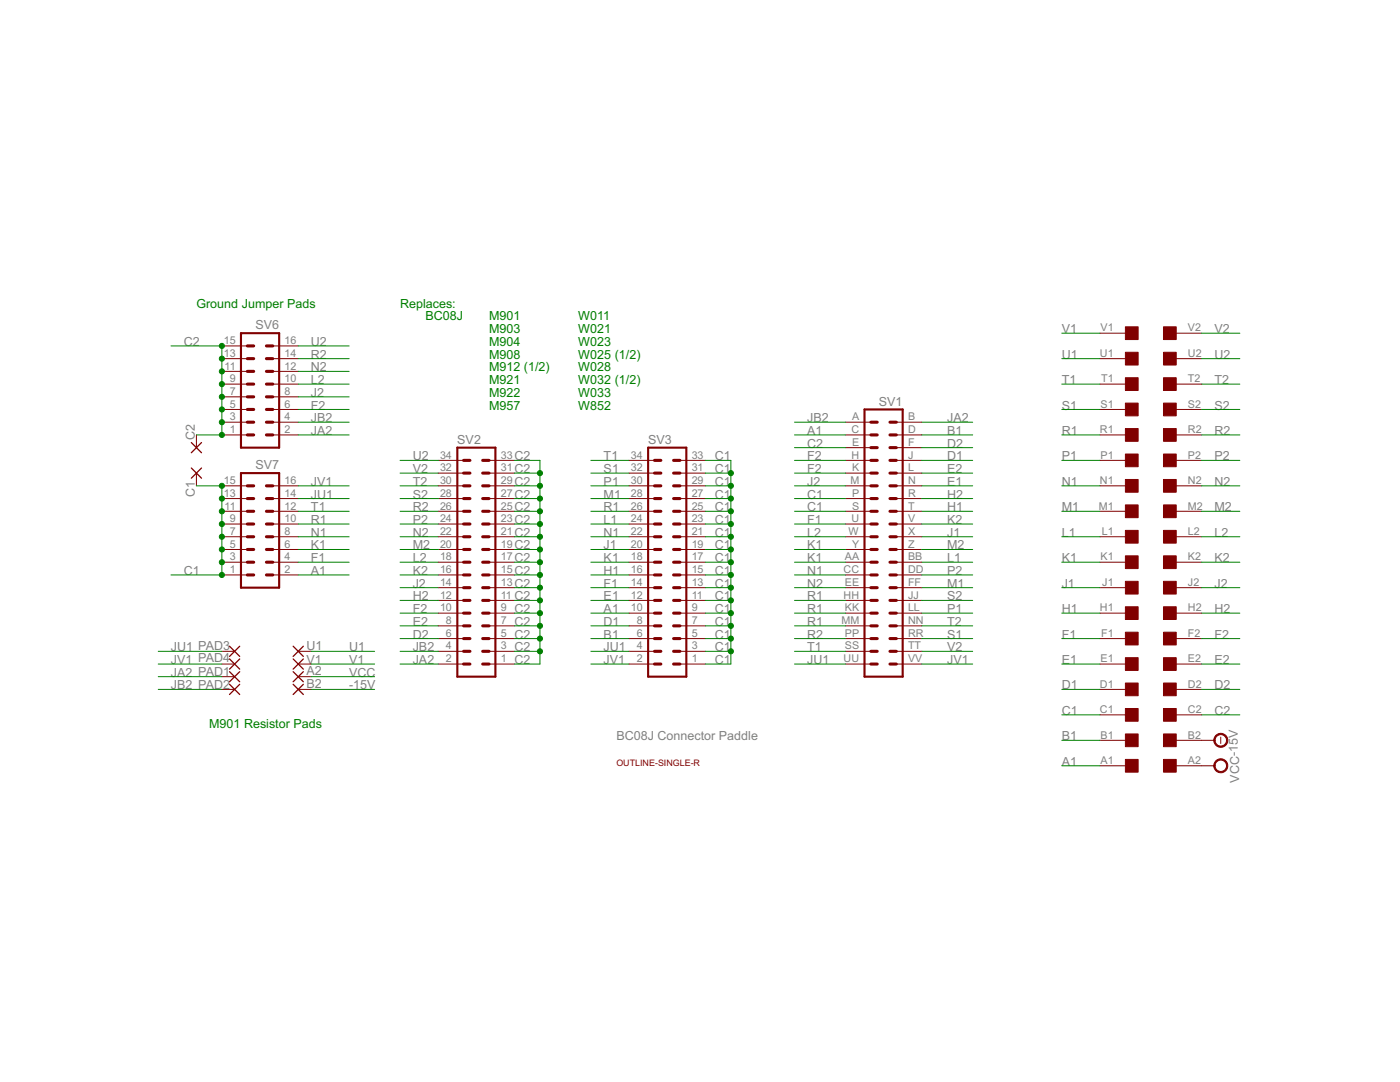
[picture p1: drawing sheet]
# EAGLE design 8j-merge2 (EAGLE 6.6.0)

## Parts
A2  1,6/0,8  [1,6/0,8]
B2  1,6/0,8  [1,6/0,8]
C1  1,6/0,8  [1,6/0,8]
C2  1,6/0,8  [1,6/0,8]
PAD1  1,6/0,8  [1,6/0,8]
PAD2  1,6/0,8  [1,6/0,8]
PAD3  1,6/0,8  [1,6/0,8]
PAD4  1,6/0,8  [1,6/0,8]
SV1  DEC40PINV  [DEC40PINV]
SV2  MA17-2  [MA17-2]
SV3  MA17-2  [MA17-2]
SV6  MA08-2  [MA08-2]
SV7  MA08-2  [MA08-2]
U1  1,6/0,8  [1,6/0,8]
U$1  OUTLINE-SINGLE-R  [SINGLE-R]
U$2  SINGLE  [EDGE-CON2]
V1  1,6/0,8  [1,6/0,8]

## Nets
-15V: B2.1(P) U$2.B2
A1: SV1.C SV3.10 SV7.2 U$2.A1
B1: SV1.D SV3.6 U$2.B1
C1: C1.1(P) SV1.P SV1.S SV3.1 SV3.3 SV3.5 SV3.7 SV3.9 SV3.11 SV3.13 SV3.15 SV3.17 SV3.19 SV3.21 SV3.23 SV3.25 SV3.27 SV3.29 SV3.31 SV3.33 SV7.1 SV7.3 SV7.5 SV7.7 SV7.9 SV7.11 SV7.13 SV7.15 U$2.C1
C2: C2.1(P) SV1.E SV2.1 SV2.3 SV2.5 SV2.7 SV2.9 SV2.11 SV2.13 SV2.15 SV2.17 SV2.19 SV2.21 SV2.23 SV2.25 SV2.27 SV2.29 SV2.31 SV2.33 SV6.1 SV6.3 SV6.5 SV6.7 SV6.9 SV6.11 SV6.13 SV6.15 U$2.C2
D1: SV1.J SV3.8 U$2.D1
D2: SV1.F SV2.6 U$2.D2
E1: SV1.N SV3.12 U$2.E1
E2: SV1.L SV2.8 U$2.E2
F1: SV1.U SV3.14 SV7.4 U$2.F1
F2: SV1.H SV1.K SV2.10 SV6.6 U$2.F2
H1: SV1.T SV3.16 U$2.H1
H2: SV1.R SV2.12 U$2.H2
J1: SV1.X SV3.20 U$2.J1
J2: SV1.M SV2.14 SV6.8 U$2.J2
JA2: PAD1.1(P) SV1.B SV2.2 SV6.2
JB2: PAD2.1(P) SV1.A SV2.4 SV6.4
JU1: PAD3.1(P) SV1.UU SV3.4 SV7.14
JV1: PAD4.1(P) SV1.VV SV3.2 SV7.16
K1: SV1.AA SV1.Y SV3.18 SV7.6 U$2.K1
K2: SV1.V SV2.16 U$2.K2
L1: SV1.BB SV3.24 U$2.L1
L2: SV1.W SV2.18 SV6.10 U$2.L2
M1: SV1.FF SV3.28 U$2.M1
M2: SV1.Z SV2.20 U$2.M2
N1: SV1.CC SV3.22 SV7.8 U$2.N1
N2: SV1.EE SV2.22 SV6.12 U$2.N2
P1: SV1.LL SV3.30 U$2.P1
P2: SV1.DD SV2.24 U$2.P2
R1: SV1.HH SV1.KK SV1.MM SV3.26 SV7.10 U$2.R1
R2: SV1.PP SV2.26 SV6.14 U$2.R2
S1: SV1.RR SV3.32 U$2.S1
S2: SV1.JJ SV2.28 U$2.S2
T1: SV1.SS SV3.34 SV7.12 U$2.T1
T2: SV1.NN SV2.30 U$2.T2
U1: U1.1(P) U$2.U1
U2: SV2.34 SV6.16 U$2.U2
V1: U$2.V1 V1.1(P)
V2: SV1.TT SV2.32 U$2.V2
VCC: A2.1(P) U$2.A2

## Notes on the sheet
- Ground Jumper Pads | Replaces:
- BC08J | M901 | W011
- M903 | W021
- M904 | W023
- M908 | W025 (1/2)
- M912 (1/2) | W028
- M921 | W032 (1/2)
- M922 | W033
- M957 | W852
- M901 Resistor Pads
- BC08J Connector Paddle
